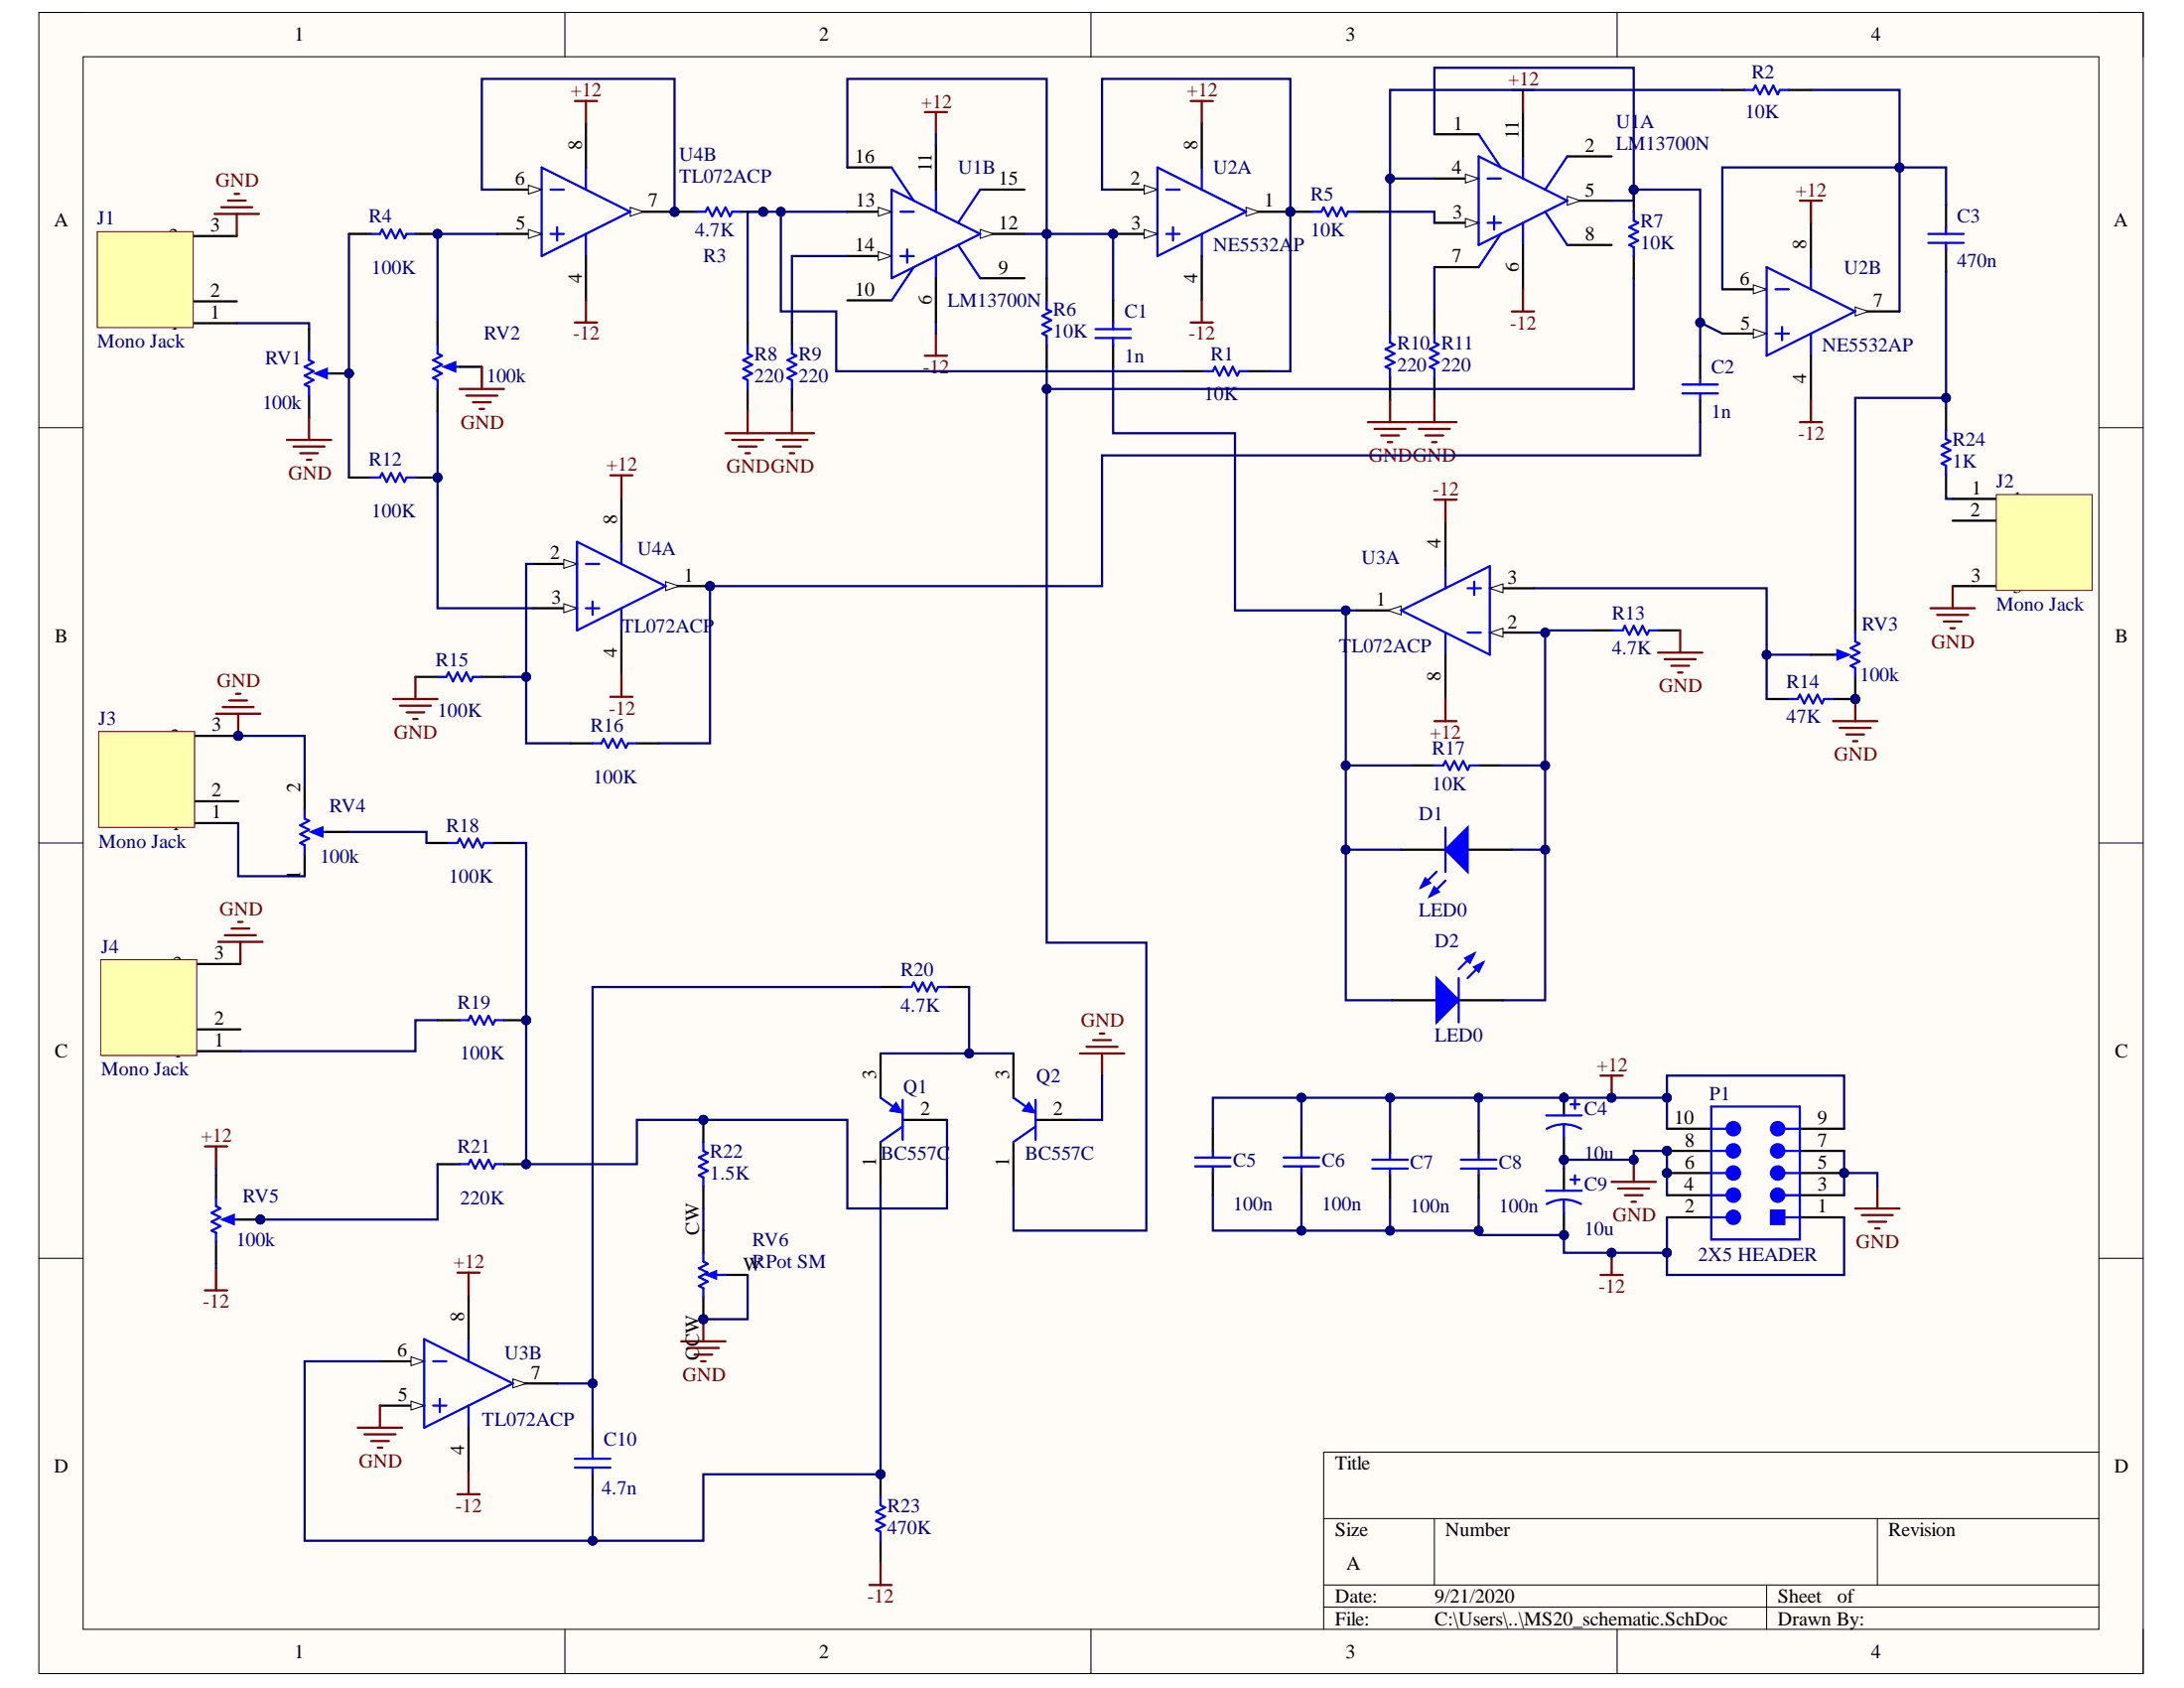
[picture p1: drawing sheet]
# Altium project MS20_Filter.PrjPcb
1 sheet, 53 parts. Net scope: global (net labels, ports and power ports of the same name join across sheets).
Board file: MS20_PCB.PcbDoc

## Sheet MS20_schematic.SchDoc
size A

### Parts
C1  value 1n  [RAD-0.3]  (hidden comment: Cap)
C2  value 1n  [RAD-0.3]  (hidden comment: Cap)
C3  value 470n  [RAD-0.3]  (hidden comment: Cap)
C4  value 10u  [RB7.6-15]  (hidden comment: Cap Pol1)
C5  value 100n  [RAD-0.3]  (hidden comment: Cap)
C6  value 100n  [RAD-0.3]  (hidden comment: Cap)
C7  value 100n  [RAD-0.3]  (hidden comment: Cap)
C8  value 100n  [RAD-0.3]  (hidden comment: Cap)
C9  value 10u  [RB7.6-15]  (hidden comment: Cap Pol1)
C10  value 4.7n  [RAD-0.3]  (hidden comment: Cap)
D1  LED0  [LED-0]
D2  LED0  [LED-0]
J1  Mono Jack  [MONO_Jack]
J2  Mono Jack  [MONO_Jack]
J3  Mono Jack  [MONO_Jack]
J4  Mono Jack  [MONO_Jack]
P1  2X5 HEADER  [TECO-1-1634688-0-10_V]
Q1  BC557C  [ONSC-TO-92-3-29-11]
Q2  BC557C  [ONSC-TO-92-3-29-11]
R1  value 10K  [AXIAL-0.3]  (hidden comment: Res1)
R2  value 10K  [AXIAL-0.3]  (hidden comment: Res1)
R3  value 4.7K  [AXIAL-0.3]  (hidden comment: Res1)
R4  value 100K  [AXIAL-0.3]  (hidden comment: Res1)
R5  value 10K  [AXIAL-0.3]  (hidden comment: Res1)
R6  value 10K  [AXIAL-0.3]  (hidden comment: Res1)
R7  value 10K  [AXIAL-0.3]  (hidden comment: Res1)
R8  value 220  [AXIAL-0.3]  (hidden comment: Res1)
R9  value 220  [AXIAL-0.3]  (hidden comment: Res1)
R10  value 220  [AXIAL-0.3]  (hidden comment: Res1)
R11  value 220  [AXIAL-0.3]  (hidden comment: Res1)
R12  value 100K  [AXIAL-0.3]  (hidden comment: Res1)
R13  value 4.7K  [AXIAL-0.3]  (hidden comment: Res1)
R14  value 47K  [AXIAL-0.3]  (hidden comment: Res1)
R15  value 100K  [AXIAL-0.3]  (hidden comment: Res1)
R16  value 100K  [AXIAL-0.3]  (hidden comment: Res1)
R17  value 10K  [AXIAL-0.3]  (hidden comment: Res1)
R18  value 100K  [AXIAL-0.3]  (hidden comment: Res1)
R19  value 100K  [AXIAL-0.3]  (hidden comment: Res1)
R20  value 4.7K  [AXIAL-0.3]  (hidden comment: Res1)
R21  value 220K  [AXIAL-0.3]  (hidden comment: Res1)
R22  value 1.5K  [AXIAL-0.3]  (hidden comment: Res1)
R23  value 470K  [AXIAL-0.3]  (hidden comment: Res1)
R24  value 1K  [AXIAL-0.3]  (hidden comment: Res1)
RV1  value 100k  [VR5]  (hidden comment: RPot)
RV2  value 100k  [VR5]  (hidden comment: RPot)
RV3  value 100k  [VR5]  (hidden comment: RPot)
RV4  value 100k  [VR5]  (hidden comment: RPot)
RV5  value 100k  [VR5]  (hidden comment: RPot)
RV6  RPot SM  [POT4MM-2]
U1  LM13700N  [NFG0016A]  (parts A,B of 2)
U2  NE5532AP  [P0008A]  (parts A,B of 2)
U3  TL072ACP  [P0008A]  (parts A,B of 2)
U4  TL072ACP  [P0008A]  (parts A,B of 2)

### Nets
+12: C4.1 C5.1 C6.1 C7.1 C8.1 P1.9 P1.10 RV5.2(BOT) U1.11(V+) U2.8(VCC+) U3.8(VCC+) U4.8(VCC+)
-12: C5.2 C6.2 C7.2 C8.2 C9.2 P1.1 P1.2 R23.2 RV5.1(TOP) U1.6(V-) U2.4(VCC-) U3.4(VCC-) U4.4(VCC-)
GND: C4.2 C9.1 J1.3 J2.3 J3.3 J4.3 P1.3 P1.4 P1.5 P1.6 P1.7 P1.8 Q2.2(B) R8.1 R9.1 R10.1 R11.1 R13.1 R14.1 R15.1 RV1.1(TOP) RV2.3(TAP) RV3.2(BOT) RV4.2(BOT) RV6.CCW(-) RV6.W U3.5(IN2+)
NetC1_1: C1.1 R6.2 U1.12(OUT2) U1.16(AMP_BIAS_IN2) U2.3(IN1+)
NetC1_2: C1.2 D1.2(K) D2.1(A) R17.2 U3.1(OUT1)
NetC2_1: C2.1 R7.2 U1.1(AMP_BIAS_IN1) U1.5(OUT1) U2.5(IN2+)
NetC2_2: C2.2 R16.2 U4.1(OUT1)
NetC3_1: C3.1 R2.1 U2.6(IN2-) U2.7(OUT2)
NetC3_2: C3.2 R24.2 RV3.1(TOP)
NetC10_1: C10.1 R20.2 U3.7(OUT2)
NetC10_2: C10.2 Q1.1(C) R23.1 U3.6(IN2-)
NetD1_1: D1.1(A) D2.2(K) R13.2 R17.1 U3.2(IN1-)
NetJ1_1: J1.1 RV1.2(BOT)
NetJ2_1: J2.1 R24.1
NetJ3_1: J3.1 RV4.1(TOP)
NetJ4_1: J4.1 R19.1
NetQ1_2: Q1.2(B) R18.2 R19.2 R21.2 R22.2
NetQ1_3: Q1.3(E) Q2.3(E) R20.1
NetQ2_1: Q2.1(C) R6.1 R7.1
NetR1_1: R1.1 R5.2 U2.1(OUT1) U2.2(IN1-)
NetR1_2: R1.2 R3.1 R8.2 U1.13(IN2-)
NetR2_2: R2.2 R10.2 U1.4(IN1-)
NetR3_2: R3.2 U4.6(IN2-) U4.7(OUT2)
NetR4_1: R4.1 R12.1 RV1.3(TAP)
NetR4_2: R4.2 RV2.2(BOT) U4.5(IN2+)
NetR5_1: R5.1 U1.3(IN1+)
NetR9_2: R9.2 U1.14(IN2+)
NetR11_2: R11.2 U1.7(BUF_IN1)
NetR12_2: R12.2 RV2.1(TOP) U4.3(IN1+)
NetR14_2: R14.2 RV3.3(TAP) U3.3(IN1+)
NetR15_2: R15.2 R16.1 U4.2(IN1-)
NetR18_1: R18.1 RV4.3(TAP)
NetR21_1: R21.1 RV5.3(TAP)
NetR22_1: R22.1 RV6.CW(+)

Not connected (* = marked no-connect by the designer): J1 2; J2 2; J3 2; J4 2; U1 2(DIODE_BIAS1) 8(BUF_OUT1) 9(BUF_OUT2) 10(BUF_IN2) 15(DIODE_BIAS2)
